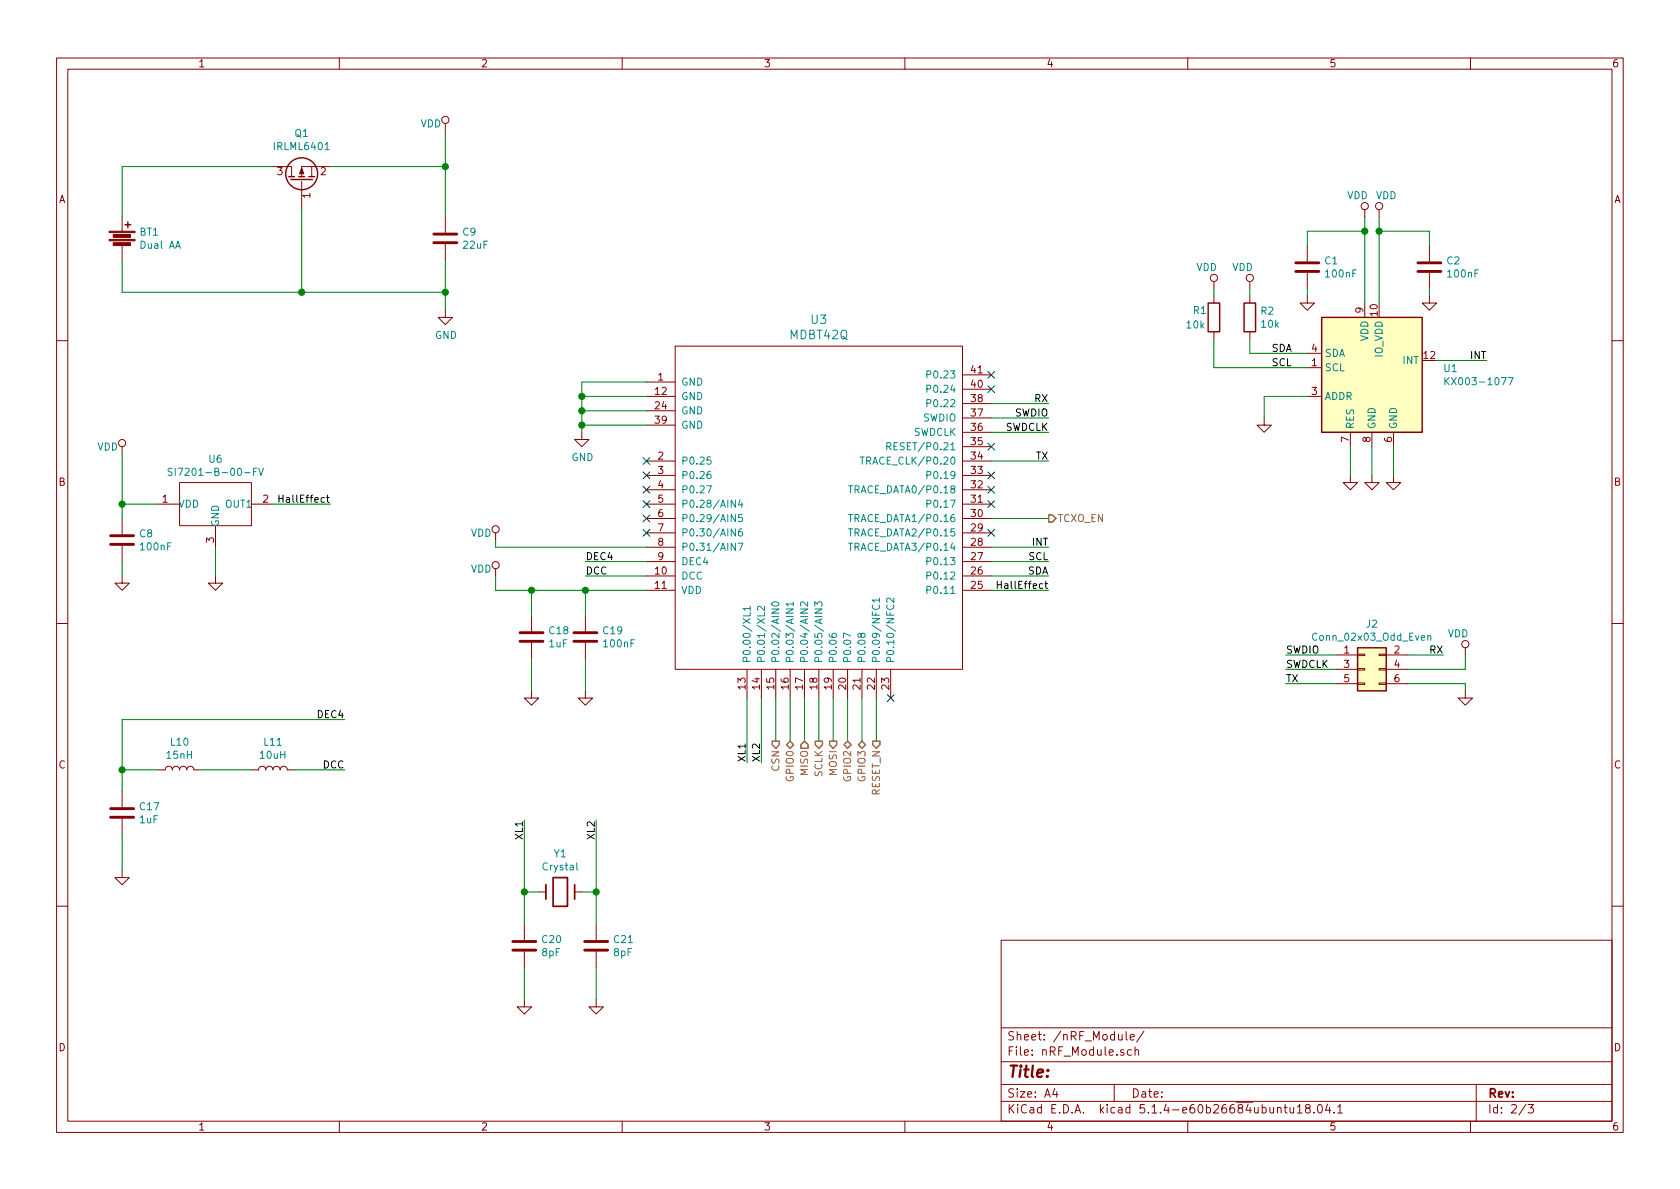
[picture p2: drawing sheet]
EESchema Schematic File Version 4
LIBS:senseEle_PCB_Antenna_rev1-cache
EELAYER 30 0
EELAYER END
$Descr A4 11693 8268
encoding utf-8
Sheet 2 3
Title ""
Date ""
Rev ""
Comp ""
Comment1 ""
Comment2 ""
Comment3 ""
Comment4 ""
$EndDescr
$Comp
L sense:MDBT42Q U3
U 1 1
P 5700 3300
F 0 "U3" H 5700 4387 60  0000 C CNN
F 1 "MDBT42Q" H 5700 4281 60  0000 C CNN
F 2 "sense_fp:mdbt42Q" H 5500 4400 60  0001 C CNN
F 3 "" H 5500 4400 60  0000 C CNN
	1    5700 3300
	1    0    0    -1  
$EndComp
$Comp
L sense:Crystal Y1
U 1 1
P 3900 6200
F 0 "Y1" H 3900 6468 50  0000 C CNN
F 1 "Crystal" H 3900 6377 50  0000 C CNN
F 2 "sense_fp:Q13FC1350000400_SMD Crystals 32.768KHz" H 3900 6200 50  0001 C CNN
F 3 "" H 3900 6200 50  0000 C CNN
	1    3900 6200
	1    0    0    -1  
$EndComp
$Comp
L sense:C C19
U 1 1
P 4075 4425
F 0 "C19" H 4190 4471 50  0000 L CNN
F 1 "100nF" H 4190 4380 50  0000 L CNN
F 2 "sense_fp:C_0402_1005Metric" H 4113 4275 50  0001 C CNN
F 3 "" H 4075 4425 50  0001 C CNN
	1    4075 4425
	1    0    0    -1  
$EndComp
$Comp
L sense:C C18
U 1 1
P 3700 4425
F 0 "C18" H 3815 4471 50  0000 L CNN
F 1 "1uF" H 3815 4380 50  0000 L CNN
F 2 "sense_fp:C_0603_1608Metric" H 3738 4275 50  0001 C CNN
F 3 "" H 3700 4425 50  0001 C CNN
	1    3700 4425
	1    0    0    -1  
$EndComp
$Comp
L sense:GND #PWR026
U 1 1
P 3700 4800
F 0 "#PWR026" H 3700 4550 50  0001 C CNN
F 1 "GND" H 3705 4627 50  0001 C CNN
F 2 "" H 3700 4800 50  0001 C CNN
F 3 "" H 3700 4800 50  0001 C CNN
	1    3700 4800
	1    0    0    -1  
$EndComp
$Comp
L sense:GND #PWR029
U 1 1
P 4075 4800
F 0 "#PWR029" H 4075 4550 50  0001 C CNN
F 1 "GND" H 4080 4627 50  0001 C CNN
F 2 "" H 4075 4800 50  0001 C CNN
F 3 "" H 4075 4800 50  0001 C CNN
	1    4075 4800
	1    0    0    -1  
$EndComp
$Comp
L sense:VDD #PWR024
U 1 1
P 3450 3750
F 0 "#PWR024" H 3450 3600 50  0001 C CNN
F 1 "VDD" H 3350 3800 50  0000 C CNN
F 2 "" H 3450 3750 60  0000 C CNN
F 3 "" H 3450 3750 60  0000 C CNN
	1    3450 3750
	1    0    0    -1  
$EndComp
$Comp
L sense:VDD #PWR025
U 1 1
P 3450 4000
F 0 "#PWR025" H 3450 3850 50  0001 C CNN
F 1 "VDD" H 3350 4050 50  0000 C CNN
F 2 "" H 3450 4000 60  0000 C CNN
F 3 "" H 3450 4000 60  0000 C CNN
	1    3450 4000
	1    0    0    -1  
$EndComp
Wire Wire Line
	3450 4000 3450 4100
Wire Wire Line
	3450 4100 3700 4100
Wire Wire Line
	3700 4800 3700 4575
Wire Wire Line
	4075 4800 4075 4575
Wire Wire Line
	3700 4275 3700 4100
Connection ~ 3700 4100
Wire Wire Line
	3700 4100 4075 4100
Wire Wire Line
	4075 4275 4075 4100
Connection ~ 4075 4100
Wire Wire Line
	4075 4100 4500 4100
Text Label 4075 4000 0    50   ~ 0
DCC
Text Label 4075 3900 0    50   ~ 0
DEC4
Wire Wire Line
	4075 3900 4500 3900
Wire Wire Line
	4500 4000 4075 4000
$Comp
L sense:L L11
U 1 1
P 1900 5350
F 0 "L11" V 2090 5350 50  0000 C CNN
F 1 "10uH" V 1999 5350 50  0000 C CNN
F 2 "sense_fp:C_0805" H 1900 5350 50  0001 C CNN
F 3 "" H 1900 5350 50  0001 C CNN
	1    1900 5350
	0    -1   -1   0   
$EndComp
$Comp
L sense:L L10
U 1 1
P 1250 5350
F 0 "L10" V 1440 5350 50  0000 C CNN
F 1 "15nH" V 1349 5350 50  0000 C CNN
F 2 "sense_fp:C_0603_1608Metric" H 1250 5350 50  0001 C CNN
F 3 "" H 1250 5350 50  0001 C CNN
	1    1250 5350
	0    -1   -1   0   
$EndComp
$Comp
L sense:C C17
U 1 1
P 850 5650
F 0 "C17" H 965 5696 50  0000 L CNN
F 1 "1uF" H 965 5605 50  0000 L CNN
F 2 "sense_fp:C_0603_1608Metric" H 888 5500 50  0001 C CNN
F 3 "" H 850 5650 50  0001 C CNN
	1    850  5650
	1    0    0    -1  
$EndComp
$Comp
L sense:GND #PWR022
U 1 1
P 850 6050
F 0 "#PWR022" H 850 5800 50  0001 C CNN
F 1 "GND" H 855 5877 50  0001 C CNN
F 2 "" H 850 6050 50  0001 C CNN
F 3 "" H 850 6050 50  0001 C CNN
	1    850  6050
	1    0    0    -1  
$EndComp
Text Label 2400 5000 2    50   ~ 0
DEC4
Text Label 2400 5350 2    50   ~ 0
DCC
$Comp
L sense:C C20
U 1 1
P 3650 6575
F 0 "C20" H 3765 6621 50  0000 L CNN
F 1 "8pF" H 3765 6530 50  0000 L CNN
F 2 "sense_fp:C_0402_1005Metric" H 3688 6425 50  0001 C CNN
F 3 "" H 3650 6575 50  0001 C CNN
	1    3650 6575
	1    0    0    -1  
$EndComp
$Comp
L sense:C C21
U 1 1
P 4150 6575
F 0 "C21" H 4265 6621 50  0000 L CNN
F 1 "8pF" H 4265 6530 50  0000 L CNN
F 2 "sense_fp:C_0402_1005Metric" H 4188 6425 50  0001 C CNN
F 3 "" H 4150 6575 50  0001 C CNN
	1    4150 6575
	1    0    0    -1  
$EndComp
$Comp
L sense:GND #PWR030
U 1 1
P 3650 6950
F 0 "#PWR030" H 3650 6700 50  0001 C CNN
F 1 "GND" H 3655 6777 50  0001 C CNN
F 2 "" H 3650 6950 50  0001 C CNN
F 3 "" H 3650 6950 50  0001 C CNN
	1    3650 6950
	1    0    0    -1  
$EndComp
$Comp
L sense:GND #PWR031
U 1 1
P 4150 6950
F 0 "#PWR031" H 4150 6700 50  0001 C CNN
F 1 "GND" H 4155 6777 50  0001 C CNN
F 2 "" H 4150 6950 50  0001 C CNN
F 3 "" H 4150 6950 50  0001 C CNN
	1    4150 6950
	1    0    0    -1  
$EndComp
Wire Wire Line
	4150 6950 4150 6725
Wire Wire Line
	3650 6725 3650 6950
Wire Wire Line
	3650 6425 3650 6200
Wire Wire Line
	4150 6425 4150 6200
Wire Wire Line
	3750 6200 3650 6200
Connection ~ 3650 6200
Wire Wire Line
	3650 6200 3650 5700
Wire Wire Line
	4050 6200 4150 6200
Connection ~ 4150 6200
Wire Wire Line
	4150 6200 4150 5700
Text HLabel 5500 5150 3    50   BiDi ~ 0
GPIO0
Text Label 5200 5300 1    50   ~ 0
XL1
Text Label 5300 5300 1    50   ~ 0
XL2
Wire Wire Line
	5300 5300 5300 4850
Wire Wire Line
	5200 4850 5200 5300
Text Label 3650 5700 3    50   ~ 0
XL1
Text Label 4150 5700 3    50   ~ 0
XL2
Wire Wire Line
	4500 2650 4050 2650
Wire Wire Line
	4050 2650 4050 2750
Wire Wire Line
	4050 2750 4500 2750
Wire Wire Line
	4500 2850 4050 2850
Wire Wire Line
	4050 2850 4050 2750
Connection ~ 4050 2750
Wire Wire Line
	4500 2950 4050 2950
Wire Wire Line
	4050 2950 4050 2850
Connection ~ 4050 2850
Wire Wire Line
	4050 2950 4050 3000
Connection ~ 4050 2950
$Comp
L sense:GND #PWR027
U 1 1
P 4050 3000
F 0 "#PWR027" H 4050 2750 50  0001 C CNN
F 1 "GND" H 4055 2827 50  0000 C CNN
F 2 "" H 4050 3000 50  0001 C CNN
F 3 "" H 4050 3000 50  0001 C CNN
	1    4050 3000
	1    0    0    -1  
$EndComp
Wire Wire Line
	3450 3750 3450 3800
Wire Wire Line
	3450 3800 4500 3800
Wire Wire Line
	1400 5350 1750 5350
Wire Wire Line
	2050 5350 2400 5350
Wire Wire Line
	850  5800 850  6050
Wire Wire Line
	850  5350 1100 5350
Wire Wire Line
	850  5350 850  5500
Wire Wire Line
	2400 5000 850  5000
Wire Wire Line
	850  5000 850  5350
Connection ~ 850  5350
Wire Wire Line
	6900 4100 7300 4100
Text HLabel 6000 5150 3    50   BiDi ~ 0
GPIO3
Wire Wire Line
	6900 4000 7300 4000
Text HLabel 6100 5150 3    50   Output ~ 0
RESET_N
Wire Wire Line
	6900 3900 7300 3900
Text HLabel 7300 3600 2    50   Output ~ 0
TCXO_EN
Wire Wire Line
	6900 3800 7300 3800
$Comp
L sense:KX003-1077 U1
U 1 1
P 9550 2600
F 0 "U1" H 10044 2646 50  0000 L CNN
F 1 "KX003-1077" H 10044 2555 50  0000 L CNN
F 2 "Package_LGA:LGA-12_2x2mm_P0.5mm" H 9650 3150 50  0001 L CNN
F 3 "http://kionixfs.kionix.com/en/datasheet/KX003-1077-Specifications-Rev-2.0.pdf" H 9150 2600 50  0001 C CNN
	1    9550 2600
	1    0    0    -1  
$EndComp
Wire Wire Line
	9400 3100 9400 3300
$Comp
L sense:GND #PWR06
U 1 1
P 9400 3300
F 0 "#PWR06" H 9400 3050 50  0001 C CNN
F 1 "GND" H 9405 3127 50  0001 C CNN
F 2 "" H 9400 3300 50  0001 C CNN
F 3 "" H 9400 3300 50  0001 C CNN
	1    9400 3300
	1    0    0    -1  
$EndComp
Wire Wire Line
	9550 3100 9550 3300
$Comp
L sense:GND #PWR08
U 1 1
P 9550 3300
F 0 "#PWR08" H 9550 3050 50  0001 C CNN
F 1 "GND" H 9555 3127 50  0001 C CNN
F 2 "" H 9550 3300 50  0001 C CNN
F 3 "" H 9550 3300 50  0001 C CNN
	1    9550 3300
	1    0    0    -1  
$EndComp
Wire Wire Line
	9700 3100 9700 3300
$Comp
L sense:GND #PWR010
U 1 1
P 9700 3300
F 0 "#PWR010" H 9700 3050 50  0001 C CNN
F 1 "GND" H 9705 3127 50  0001 C CNN
F 2 "" H 9700 3300 50  0001 C CNN
F 3 "" H 9700 3300 50  0001 C CNN
	1    9700 3300
	1    0    0    -1  
$EndComp
Wire Wire Line
	9100 2450 8700 2450
$Comp
L sense:C C1
U 1 1
P 9100 1850
F 0 "C1" H 9215 1896 50  0000 L CNN
F 1 "100nF" H 9215 1805 50  0000 L CNN
F 2 "sense_fp:C_0402_1005Metric" H 9138 1700 50  0001 C CNN
F 3 "" H 9100 1850 50  0001 C CNN
	1    9100 1850
	1    0    0    -1  
$EndComp
$Comp
L sense:C C2
U 1 1
P 9950 1850
F 0 "C2" H 10065 1896 50  0000 L CNN
F 1 "100nF" H 10065 1805 50  0000 L CNN
F 2 "sense_fp:C_0402_1005Metric" H 9988 1700 50  0001 C CNN
F 3 "" H 9950 1850 50  0001 C CNN
	1    9950 1850
	1    0    0    -1  
$EndComp
Wire Wire Line
	9100 2000 9100 2050
$Comp
L sense:GND #PWR05
U 1 1
P 9100 2050
F 0 "#PWR05" H 9100 1800 50  0001 C CNN
F 1 "GND" H 9105 1877 50  0001 C CNN
F 2 "" H 9100 2050 50  0001 C CNN
F 3 "" H 9100 2050 50  0001 C CNN
	1    9100 2050
	1    0    0    -1  
$EndComp
Wire Wire Line
	9950 2000 9950 2050
$Comp
L sense:GND #PWR011
U 1 1
P 9950 2050
F 0 "#PWR011" H 9950 1800 50  0001 C CNN
F 1 "GND" H 9955 1877 50  0001 C CNN
F 2 "" H 9950 2050 50  0001 C CNN
F 3 "" H 9950 2050 50  0001 C CNN
	1    9950 2050
	1    0    0    -1  
$EndComp
Wire Wire Line
	9100 1700 9100 1600
Wire Wire Line
	9100 1600 9500 1600
Wire Wire Line
	9500 1600 9500 2100
Wire Wire Line
	9600 2100 9600 1600
Wire Wire Line
	9600 1600 9950 1600
Wire Wire Line
	9950 1600 9950 1700
Wire Wire Line
	9500 1600 9500 1500
Connection ~ 9500 1600
Wire Wire Line
	9600 1600 9600 1500
Connection ~ 9600 1600
$Comp
L sense:VDD #PWR07
U 1 1
P 9500 1500
F 0 "#PWR07" H 9500 1350 50  0001 C CNN
F 1 "VDD" H 9450 1650 50  0000 C CNN
F 2 "" H 9500 1500 60  0000 C CNN
F 3 "" H 9500 1500 60  0000 C CNN
	1    9500 1500
	1    0    0    -1  
$EndComp
$Comp
L sense:VDD #PWR09
U 1 1
P 9600 1500
F 0 "#PWR09" H 9600 1350 50  0001 C CNN
F 1 "VDD" H 9650 1650 50  0000 C CNN
F 2 "" H 9600 1500 60  0000 C CNN
F 3 "" H 9600 1500 60  0000 C CNN
	1    9600 1500
	1    0    0    -1  
$EndComp
Wire Wire Line
	9100 2750 8800 2750
Wire Wire Line
	8800 2750 8800 2900
$Comp
L sense:GND #PWR04
U 1 1
P 8800 2900
F 0 "#PWR04" H 8800 2650 50  0001 C CNN
F 1 "GND" H 8805 2727 50  0001 C CNN
F 2 "" H 8800 2900 50  0001 C CNN
F 3 "" H 8800 2900 50  0001 C CNN
	1    8800 2900
	1    0    0    -1  
$EndComp
$Comp
L sense:R R2
U 1 1
P 8700 2200
F 0 "R2" H 8770 2246 50  0000 L CNN
F 1 "10k" H 8770 2155 50  0000 L CNN
F 2 "sense_fp:C_0402_1005Metric" V 8630 2200 50  0001 C CNN
F 3 "" H 8700 2200 50  0001 C CNN
	1    8700 2200
	1    0    0    -1  
$EndComp
$Comp
L sense:R R1
U 1 1
P 8450 2200
F 0 "R1" H 8300 2250 50  0000 L CNN
F 1 "10k" H 8250 2150 50  0000 L CNN
F 2 "sense_fp:C_0402_1005Metric" V 8380 2200 50  0001 C CNN
F 3 "" H 8450 2200 50  0001 C CNN
	1    8450 2200
	1    0    0    -1  
$EndComp
Wire Wire Line
	8450 2350 8450 2550
Wire Wire Line
	8450 2550 9100 2550
Wire Wire Line
	8700 2450 8700 2350
Wire Wire Line
	8700 2050 8700 2000
Wire Wire Line
	8450 2050 8450 2000
$Comp
L sense:VDD #PWR02
U 1 1
P 8450 2000
F 0 "#PWR02" H 8450 1850 50  0001 C CNN
F 1 "VDD" H 8400 2150 50  0000 C CNN
F 2 "" H 8450 2000 60  0000 C CNN
F 3 "" H 8450 2000 60  0000 C CNN
	1    8450 2000
	1    0    0    -1  
$EndComp
$Comp
L sense:VDD #PWR03
U 1 1
P 8700 2000
F 0 "#PWR03" H 8700 1850 50  0001 C CNN
F 1 "VDD" H 8650 2150 50  0000 C CNN
F 2 "" H 8700 2000 60  0000 C CNN
F 3 "" H 8700 2000 60  0000 C CNN
	1    8700 2000
	1    0    0    -1  
$EndComp
Wire Wire Line
	10000 2500 10350 2500
Text Label 8850 2550 0    50   ~ 0
SCL
Text Label 8850 2450 0    50   ~ 0
SDA
Text Label 10350 2500 2    50   ~ 0
INT
Text Label 7300 3800 2    50   ~ 0
INT
Text Label 7300 3900 2    50   ~ 0
SCL
Text Label 7300 4000 2    50   ~ 0
SDA
$Comp
L sense:VDD #PWR01
U 1 1
P 3100 900
F 0 "#PWR01" H 3100 750 50  0001 C CNN
F 1 "VDD" H 3000 950 50  0000 C CNN
F 2 "" H 3100 900 60  0000 C CNN
F 3 "" H 3100 900 60  0000 C CNN
	1    3100 900 
	1    0    0    -1  
$EndComp
Wire Wire Line
	2100 2025 3100 2025
Connection ~ 2100 2025
Wire Wire Line
	2100 1450 2100 2025
Wire Wire Line
	850  2025 2100 2025
Wire Wire Line
	850  1800 850  2025
Wire Wire Line
	850  1150 1900 1150
Wire Wire Line
	850  1500 850  1150
Wire Wire Line
	2300 1150 3100 1150
Wire Wire Line
	3100 900  3100 1150
$Comp
L sense:GND #PWR?
U 1 1
P 3100 2150
AR Path="/5D0389BE/5DA0EF9F" Ref="#PWR?"  Part="1" 
AR Path="/5D1F6B8A/5DA0EF9F" Ref="#PWR023"  Part="1" 
F 0 "#PWR023" H 3100 1900 50  0001 C CNN
F 1 "GND" H 3105 1977 50  0000 C CNN
F 2 "" H 3100 2150 50  0001 C CNN
F 3 "" H 3100 2150 50  0001 C CNN
	1    3100 2150
	1    0    0    -1  
$EndComp
$Comp
L sense:Q_PMOS_DGS Q?
U 1 1
P 2100 1250
AR Path="/5D0389BE/5DA0EF93" Ref="Q?"  Part="1" 
AR Path="/5D1F6B8A/5DA0EF93" Ref="Q1"  Part="1" 
F 0 "Q1" V 2428 1250 50  0000 C CNN
F 1 "IRLML6401" V 2337 1250 50  0000 C CNN
F 2 "sense_fp:SOT-23" H 2300 1350 29  0001 C CNN
F 3 "" H 2100 1250 60  0000 C CNN
	1    2100 1250
	0    -1   -1   0   
$EndComp
$Comp
L sense:Battery BT?
U 1 1
P 850 1650
AR Path="/5D0389BE/5DA0EF8D" Ref="BT?"  Part="1" 
AR Path="/5D1F6B8A/5DA0EF8D" Ref="BT1"  Part="1" 
F 0 "BT1" H 968 1696 50  0000 L CNN
F 1 "Dual AA" H 968 1605 50  0000 L CNN
F 2 "sense_fp:Molex_KK-6410-02_02x2.54mm_Straight" V 850 1690 60  0001 C CNN
F 3 "" V 850 1690 60  0000 C CNN
	1    850  1650
	1    0    0    -1  
$EndComp
$Comp
L sense:SI7201-B-00-FV U6
U 1 1
P 1500 3500
F 0 "U6" H 1500 3815 50  0000 C CNN
F 1 "SI7201-B-00-FV" H 1500 3724 50  0000 C CNN
F 2 "sense_fp:SOT-23" H 1500 3500 50  0001 C CNN
F 3 "" H 1500 3500 50  0001 C CNN
	1    1500 3500
	1    0    0    -1  
$EndComp
$Comp
L sense:VDD #PWR040
U 1 1
P 850 3150
F 0 "#PWR040" H 850 3000 50  0001 C CNN
F 1 "VDD" H 750 3200 50  0000 C CNN
F 2 "" H 850 3150 60  0000 C CNN
F 3 "" H 850 3150 60  0000 C CNN
	1    850  3150
	1    0    0    -1  
$EndComp
$Comp
L sense:GND #PWR041
U 1 1
P 1500 4000
F 0 "#PWR041" H 1500 3750 50  0001 C CNN
F 1 "GND" H 1505 3827 50  0001 C CNN
F 2 "" H 1500 4000 50  0001 C CNN
F 3 "" H 1500 4000 50  0001 C CNN
	1    1500 4000
	1    0    0    -1  
$EndComp
Wire Wire Line
	1500 4000 1500 3800
Text Label 7300 4100 2    50   ~ 0
HallEffect
Text Label 2300 3500 2    50   ~ 0
HallEffect
Wire Wire Line
	2300 3500 1900 3500
NoConn ~ 4500 3500
NoConn ~ 4500 3600
NoConn ~ 4500 3700
NoConn ~ 6900 3700
NoConn ~ 6900 3500
NoConn ~ 6900 2600
NoConn ~ 6900 2700
NoConn ~ 6900 3300
NoConn ~ 6900 3100
NoConn ~ 6900 3400
NoConn ~ 4500 3200
NoConn ~ 4500 3300
NoConn ~ 4500 3400
Text Label 7300 2900 2    50   ~ 0
SWDIO
Text Label 7300 3000 2    50   ~ 0
SWDCLK
Text Label 7300 3200 2    50   ~ 0
TX
Text Label 7300 2800 2    50   ~ 0
RX
Wire Wire Line
	7300 2800 6900 2800
Wire Wire Line
	6900 3200 7300 3200
Wire Wire Line
	7300 3000 6900 3000
Wire Wire Line
	6900 2900 7300 2900
$Comp
L sense:Conn_02x03_Odd_Even J2
U 1 1
P 9500 4650
F 0 "J2" H 9550 4967 50  0000 C CNN
F 1 "Conn_02x03_Odd_Even" H 9550 4876 50  0000 C CNN
F 2 "sense:PinHeader_2x03_P2.54mm_Vertical" H 9500 4650 50  0001 C CNN
F 3 "" H 9500 4650 50  0001 C CNN
	1    9500 4650
	1    0    0    -1  
$EndComp
Text Label 8950 4550 0    50   ~ 0
SWDIO
Text Label 8950 4650 0    50   ~ 0
SWDCLK
Text Label 8950 4750 0    50   ~ 0
TX
Text Label 10050 4550 2    50   ~ 0
RX
$Comp
L sense:VDD #PWR042
U 1 1
P 10200 4550
F 0 "#PWR042" H 10200 4400 50  0001 C CNN
F 1 "VDD" H 10150 4700 50  0000 C CNN
F 2 "" H 10200 4550 60  0000 C CNN
F 3 "" H 10200 4550 60  0000 C CNN
	1    10200 4550
	1    0    0    -1  
$EndComp
$Comp
L sense:GND #PWR043
U 1 1
P 10200 4800
F 0 "#PWR043" H 10200 4550 50  0001 C CNN
F 1 "GND" H 10205 4627 50  0001 C CNN
F 2 "" H 10200 4800 50  0001 C CNN
F 3 "" H 10200 4800 50  0001 C CNN
	1    10200 4800
	1    0    0    -1  
$EndComp
Wire Wire Line
	10200 4800 10200 4750
Wire Wire Line
	10200 4750 9800 4750
Wire Wire Line
	9800 4650 10200 4650
Wire Wire Line
	10200 4650 10200 4550
Wire Wire Line
	9800 4550 10050 4550
Wire Wire Line
	8950 4550 9300 4550
Wire Wire Line
	9300 4650 8950 4650
Wire Wire Line
	8950 4750 9300 4750
$Comp
L sense:C C8
U 1 1
P 850 3750
F 0 "C8" H 965 3796 50  0000 L CNN
F 1 "100nF" H 965 3705 50  0000 L CNN
F 2 "sense_fp:C_0402_1005Metric" H 888 3600 50  0001 C CNN
F 3 "" H 850 3750 50  0001 C CNN
	1    850  3750
	1    0    0    -1  
$EndComp
$Comp
L sense:GND #PWR037
U 1 1
P 850 4000
F 0 "#PWR037" H 850 3750 50  0001 C CNN
F 1 "GND" H 855 3827 50  0001 C CNN
F 2 "" H 850 4000 50  0001 C CNN
F 3 "" H 850 4000 50  0001 C CNN
	1    850  4000
	1    0    0    -1  
$EndComp
Wire Wire Line
	850  4000 850  3900
Wire Wire Line
	850  3150 850  3500
Wire Wire Line
	1100 3500 850  3500
Connection ~ 850  3500
Wire Wire Line
	850  3500 850  3600
$Comp
L sense:C C9
U 1 1
P 3100 1650
F 0 "C9" H 3215 1696 50  0000 L CNN
F 1 "22uF" H 3215 1605 50  0000 L CNN
F 2 "sense_fp:C_1206_3216Metric" H 3138 1500 50  0001 C CNN
F 3 "" H 3100 1650 50  0001 C CNN
	1    3100 1650
	1    0    0    -1  
$EndComp
Wire Wire Line
	3100 1800 3100 2025
Connection ~ 3100 2025
Wire Wire Line
	3100 2025 3100 2150
Wire Wire Line
	3100 1500 3100 1150
Connection ~ 3100 1150
Wire Wire Line
	7300 3600 6900 3600
Wire Wire Line
	5700 5150 5700 4850
Wire Wire Line
	6100 4850 6100 5150
Wire Wire Line
	6000 4850 6000 5150
Wire Wire Line
	5900 4850 5900 5150
Wire Wire Line
	5800 4850 5800 5150
Text HLabel 5600 5150 3    50   Input ~ 0
MISO
Text HLabel 5800 5150 3    50   Output ~ 0
MOSI
Text HLabel 5700 5150 3    50   Output ~ 0
SCLK
Text HLabel 5400 5150 3    50   Output ~ 0
CSN
Text HLabel 5900 5150 3    50   BiDi ~ 0
GPIO2
Wire Wire Line
	5400 4850 5400 5150
Wire Wire Line
	5500 5150 5500 4850
Wire Wire Line
	5600 4850 5600 5150
NoConn ~ 6200 4850
$EndSCHEMATC
